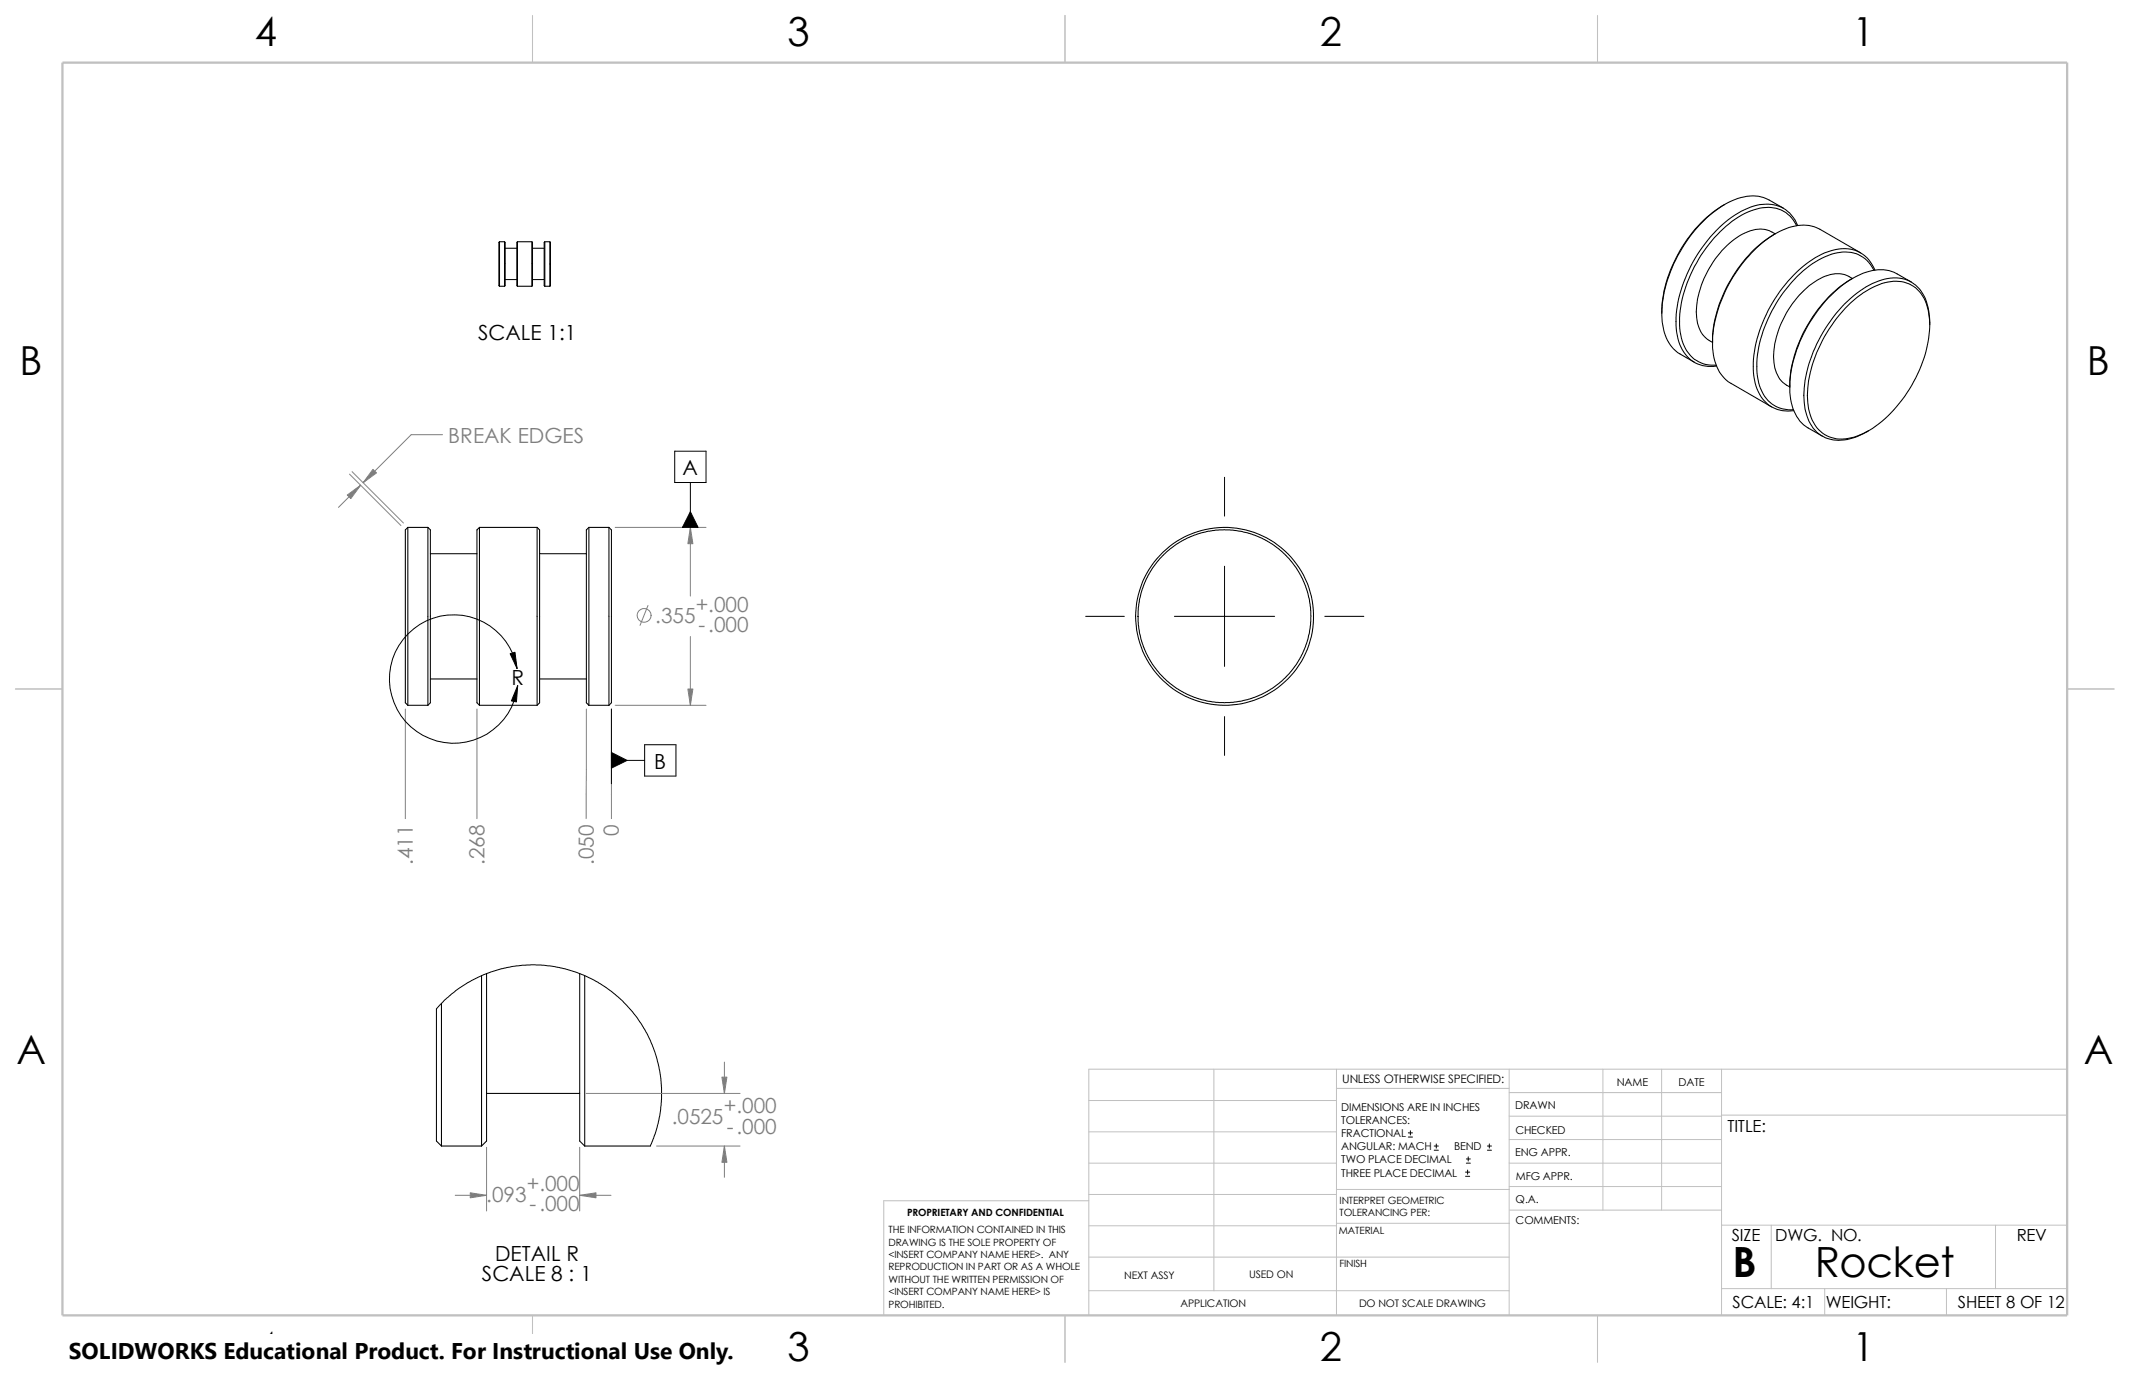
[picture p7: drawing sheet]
<svg xmlns="http://www.w3.org/2000/svg" width="432mm" height="279mm" viewBox="0 0 432 279" stroke-linecap="round" stroke-linejoin="round" font-family="sans-serif">
<g fill="none" stroke="#c0c0c0" stroke-width=".2">
<path d="M246.1 216.8v44.9M270.9 216.8v49.9M305.9 216.8v49.9M325 216.8v28.6M336.8 216.8v28.6M349 216.8v49.9M419.1 216.8h-198.4v49.9M220.7 223.1h50.2M220.7 235.8h50.2M220.7 229.5h50.2M270.9 220.7h35M305.9 235.8h43.1"/>
<path d="M305.9 221.5h43.1M305.9 226.3h43.1M305.9 231.1h43.1M349 226.1h70.1M220.7 243.5h-41.5v23.2M220.7 254.9h85.2M220.7 242.2h50.2M220.7 248.5h50.2M270.9 241.2h35.1M270.9 248h35.1M305.9 240.6h43.1M306 245.4h43"/>
<path d="M349 248.4h70.1M359.1 248.4v12.9M404.5 248.4v12.9M220.7 261.7h85.2M349 261.3h70.1M369.9 261.3v5.4M394.6 261.3v5.4"/>
</g>
<path d="M107.9 3.1v9.6M215.9 3.1v9.6M323.8 3.1v9.6M3.1 139.7h9.6M419.1 139.7h9.5M107.9 266.7v9.5M215.9 266.7v9.5M323.8 266.7v9.5" fill="none" stroke="#c0c0c0" stroke-width=".21"/>
<path d="M12.7 12.7h406.4v254h-406.4z" fill="none" stroke="#c0c0c0" stroke-width=".47"/>
<g fill="none" stroke="#000" stroke-width=".21">
<path d="M101.3 49l-.2 .1v8.8l.2 .1M101.3 58h1M101.3 49h1M101.3 49v9M102.3 49v9M102.3 49l.1 .1v8.8l-.1 .1M102.4 56.7h2.4M102.4 50.3h2.4M104.9 49l-.1 .1v8.8l.1 .1M104.9 58h2.9M104.9 49h2.9M104.9 49v9"/>
<path d="M107.8 49v9M107.8 49l.1 .1v8.8l-.1 .1M107.9 56.7h2.4M107.9 50.3h2.4M110.4 49l-.1 .1v8.8l.1 .1M110.4 58h1.1M110.4 49h1.1M110.4 49v9M111.5 49v9M111.5 49l.1 .1v8.8l-.1 .1M349.6 41.4a27.2 27.2 0 0 0-12.7 22.1M359.9 47.4a5.9 5.9 0 0 0-6.6 .1 19.5 19.5 0 0 0-9.4 16.3 5.8 5.8 0 0 0 3.3 5.6"/>
<path d="M359.9 47.4a27.6 27.6 0 0 0-12.6 19l-.1 3.1M361.5 42.2l-2.9-1.6a8.1 8.1 0 0 0-7.5 .1 26.6 26.6 0 0 0-12.8 15.3 18.5 18.5 0 0 0-.7 11.9 7 7 0 0 0 3 3.9l2.9 1.6M364.2 45.8a6.4 6.4 0 0 0-8-3.4 19 19 0 0 0-9.8 7.2 25.9 25.9 0 0 0-5.9 17 7.8 7.8 0 0 0 3.9 6.8l1.5 .5 2 .1M364.4 45.7a6.7 6.7 0 0 0-8.2-4.1 20.5 20.5 0 0 0-11.1 8.5 26.5 26.5 0 0 0-5.3 16.5 8.1 8.1 0 0 0 4.3 7.2l2.1 .5 1.8-.1M375.5 56.5a5.9 5.9 0 0 0-6.6 0 19.7 19.7 0 0 0-9.1 13.2 9.1 9.1 0 0 0 1.3 7.5l1.1 .9 .6 .3M375.6 56.4a27.3 27.3 0 0 0-12.3 17.5l-.5 3.1v1.5M377.2 51.3l-8.3-4.8a8.1 8.1 0 0 0-7.5 .2 25.8 25.8 0 0 0-11.8 12.7 20.8 20.8 0 0 0-2 13.8 7.4 7.4 0 0 0 3.3 4.5l8.3 4.8M379.9 54.8a6.5 6.5 0 0 0-8.1-3.4 20 20 0 0 0-10.3 7.9 25.8 25.8 0 0 0-5.3 16.3 7.8 7.8 0 0 0 4.3 7l2.1 .5h1M380.1 54.8a6.8 6.8 0 0 0-8.9-4 21.8 21.8 0 0 0-10.9 9.1 26.1 26.1 0 0 0-4.8 15.8 8.3 8.3 0 0 0 3.8 6.9 6.9 6.9 0 0 0 4.3 .7M387.5 57.2l-2.9-1.7a8.4 8.4 0 0 0-8.2 .5 26.1 26.1 0 0 0-11.1 12.5 21.7 21.7 0 0 0-2.2 13.1 7.8 7.8 0 0 0 3.5 5.2l2.8 1.6M375.2 61.4a14.7 14.7 0 0 1 9.2-4.4 6.5 6.5 0 0 1 6.5 5.8 21.8 21.8 0 0 1-2.5 13.8 25.5 25.5 0 0 1-10.7 11.3 8.1 8.1 0 0 1-7.8 .2 8.4 8.4 0 0 1-3.5-7.2 26.3 26.3 0 0 1 5.9-16.3zM391.2 65.9a10.5 10.5 0 0 0-2.8-8.1 7.5 7.5 0 0 0-8.2-.6 24.7 24.7 0 0 0-11.5 11.7 23 23 0 0 0-2.8 14.1 7.2 7.2 0 0 0 4.7 5.9 9.9 9.9 0 0 0 8.2-1.6"/>
<path d="M82.7 106.9l-.5 .5v35.1l.5 .5M82.7 106.9h4M82.7 106.9v36.1M86.7 106.9l.5 .5v35.1l-.5 .5M86.7 106.9v36.1M87.2 112.3h9.5M97.2 106.9l-.5 .5v35.1l.5 .5M97.2 106.9h11.7M97.2 106.9v36.1M108.9 106.9v36.1M108.9 106.9l.5 .5v35.1l-.5 .5M109.4 112.3h9.5"/>
<path d="M119.4 106.9l-.5 .5v35.1l.5 .5M119.4 106.9h4M119.4 106.9v36.1M123.4 106.9v36.1M123.4 106.9l.6 .5v35.1l-.6 .5M87.2 137.7h9.5M109.4 137.7h9.5M82.7 143h4M97.2 143h11.7M119.4 143h4M97.6 197.8v34.6M98.6 197.4v34l-1 1"/>
<path d="M117.5 197.4v34l1 1M118.5 197.8v34.6M88.5 204.6v26.8l1 1M89.5 203.5v28.9M89.5 232.4h8.1M98.6 221.7h18.9M118.5 232.4h13.3"/>
<circle cx="248.2" cy="125" r="17.5"/>
<circle cx="248.3" cy="125" r="18"/>
</g>
<g fill="none" stroke="#000" stroke-width=".2">
<path d="M136.8 91.5h6.3v6.3h-6.3zM140 97.8v9.1M248.2 96.8v7.8M248.2 114.8v20.3M104.8 135.6a13 13 0 0 0-19.8-8.9 13 13 0 0 0-.5 21.7 13 13 0 0 0 20.2-7.9l.2-1.5M220.1 125h7.8M238.1 125h20.3M268.6 125h7.9M124 154.2h6.7M124 143.8v15.1M130.7 151h6.3v6.4h-6.3zM248.2 145.3v7.9"/>
<path d="M88.5 204.6l1.7-1.9 1.3-1.1 3.3-2.3 2.3-1.2 2.3-1 2.2-.7 2.3-.4 2-.3 2.6-.1 4 .4 2 .4 2.5 .8 2.7 1.2 2 1.1 2.2 1.5 2.2 1.8 3 3.5 2.3 3.7 .8 1.8 .9 2.7 .9 4.3 .1 1.7-.1 3.5-.3 2.3-.5 2.3-1.4 3.8M285.5 230.5h.8M285.5 229.7h.8M285.9 229.3v.8M290.7 233.2h.9M290.7 232.4h.9M291.2 231.9v.9M297.1 238.5h.8M297.1 237.7h.8M297.3 235.8h.8M297.3 235h.8M297.5 237.2v.9"/>
<path d="M297.6 234.6v.8M301.5 233.2h.8M301.5 232.4h.8M301.9 231.9v.9"/>
</g>
<g fill="none" stroke="#808080" stroke-width=".2">
<path d="M70.9 96.1l10.4 10.5M71.4 95.6l10.4 10.4M73.1 98.4l-4.5 4.5M89.7 88.1h-6.3l-9.8 9.8M124.7 106.9h18.4M140 106.9v14M131.4 122.8l-1.6 4M140 129.1v13.9M82.2 143.8v22.2M96.7 143.8v22.2M118.9 143.8l-.1 22.2M124 143.8v22.2"/>
<path d="M124.7 143h18.4M146.9 215.3v6.4M98.6 232.6v12.9M117.5 232.6v12.9M118.8 221.7h31.2M133.1 232.4h16.9M146.9 232.4v6.3M92.3 242.4h6.3M117.5 242.4h6.4"/>
<circle cx="130.6" cy="124.8" r="1.4"/>
</g>
<g fill="#808080" stroke="#808080" stroke-width=".2">
<path d="M140 106.9l.5 3.3h-1.1z"/>
<path d="M139.4 139.7h1.1l-.5 3.3z"/>
<path d="M75.6 95.2l.7 .7-2.7 2z"/>
<path d="M70.4 100.4l2.7-2-2 2.7z"/>
<path d="M117.5 242.4l3.3-.5v1z"/>
<path d="M95.3 241.9l3.3 .5-3.3 .5z"/>
<path d="M146.3 218.4h1.1l-.5 3.3z"/>
<path d="M146.9 232.4l.5 3.3h-1.1z"/>
</g>
<path d="M140 103.8l1.5 3.1h-3.2zM103.4 132.5l1-.3 .4 3.4zM104.9 139l-.2 3.3-1-.2zM124 152.6l3.1 1.6-3.1 1.5z" fill="#000" stroke="#000" stroke-width=".2"/>
<path d="M14 270.6h135.1v8.8h-135.1z" fill="#fff"/>
<g font-size="8.5">
<text x="351.2" y="259">B</text>
<text x="367.9" y="258.8">Rocket</text>
</g>
<g font-size="8.1">
<text x="51.7" y="9.3">4</text>
<text x="159.6" y="9.3">3</text>
<text x="267.6" y="9.3">2</text>
<text x="375.5" y="9.3">1</text>
<text x="4" y="75.9">B</text>
<text x="423.1" y="75.9">B</text>
<text x="3.3" y="215.6">A</text>
<text x="422.4" y="215.6">A</text>
<text x="51.7" y="276">4</text>
<text x="159.6" y="276">3</text>
<text x="267.6" y="276">2</text>
<text x="375.5" y="276">1</text>
</g>
<text font-size="4.6" x="14" y="275.6">SOLIDWORKS Educational Product. For Instructional Use Only.</text>
<g font-size="4.2">
<text x="96.9" y="68.9">SCALE 1:1</text>
<text x="138.4" y="96.3">A</text>
<text x="103.7" y="138.9">R</text>
<text x="132.6" y="155.8">B</text>
<text x="100.4" y="255.7">DETAIL R</text>
<text x="97.7" y="259.8">SCALE 8 : 1</text>
</g>
<g font-size="4.2" fill="#808080">
<text x="90.9" y="89.8">BREAK EDGES</text>
<text x="141.1" y="124.1">+.000</text>
<text x="132.8" y="126.4">.355</text>
<text x="141.6" y="128.2">-.000</text>
<text x="125.4" y="169.5" transform="rotate(-90 125.4 169.5)">0</text>
<text x="83.7" y="175.3" transform="rotate(-90 83.7 175.3)">.411</text>
<text x="98.2" y="175.3" transform="rotate(-90 98.2 175.3)">.268</text>
<text x="120.4" y="175.3" transform="rotate(-90 120.4 175.3)">.050</text>
<text x="136.2" y="228">.0525</text>
<text x="146.7" y="225.7">+.000</text>
<text x="147.3" y="229.8">-.000</text>
<text x="98.6" y="243.8">.093</text>
<text x="106.8" y="241.5">+.000</text>
<text x="107.4" y="245.6">-.000</text>
</g>
<g font-size="3.4">
<text x="350.2" y="229.5">TITLE:</text>
<text x="351.1" y="251.6">SIZE</text>
<text x="359.9" y="251.6">DWG. NO.</text>
<text x="408.9" y="251.7">REV</text>
<text x="351.2" y="265.2">SCALE: 4:1</text>
<text x="370.1" y="265.3">WEIGHT:</text>
<text x="396.9" y="265.2">SHEET 8 OF 12</text>
</g>
<text font-size="2.4" x="272.1" y="219.7">UNLESS OTHERWISE SPECIFIED:</text>
<g font-size="2.2">
<text x="327.8" y="220.2">NAME</text>
<text x="340.3" y="220.2">DATE</text>
<text x="271.9" y="225.3">DIMENSIONS ARE IN INCHES</text>
<text x="271.9" y="227.9">TOLERANCES:</text>
<text x="307.2" y="225">DRAWN</text>
<text x="271.9" y="230.6">FRACTIONAL</text>
<text x="271.9" y="233.3">ANGULAR: MACH</text>
<text x="294.8" y="233.3">BEND</text>
<text x="307.2" y="229.8">CHECKED</text>
<text x="271.9" y="235.9">TWO PLACE DECIMAL</text>
<text x="271.9" y="238.5">THREE PLACE DECIMAL</text>
<text x="307.2" y="234.5">ENG APPR.</text>
<text x="307.3" y="239.2">MFG APPR.</text>
<text x="307.3" y="244">Q.A.</text>
<text x="307.3" y="248.2">COMMENTS:</text>
</g>
<g font-size="2.1">
<text x="227.9" y="259.2">NEXT ASSY</text>
<text x="253.2" y="259.2">USED ON</text>
<text x="239.3" y="265">APPLICATION</text>
<text x="275.5" y="265.1">DO NOT SCALE DRAWING</text>
</g>
<g font-size="2">
<text x="271.6" y="244.1">INTERPRET GEOMETRIC</text>
<text x="180.1" y="250">THE INFORMATION CONTAINED IN THIS</text>
<text x="183.9" y="246.5">PROPRIETARY AND CONFIDENTIAL</text>
<text x="271.4" y="250.1">MATERIAL</text>
<text x="271.6" y="246.6">TOLERANCING PER:</text>
<text x="180.1" y="252.6">DRAWING IS THE SOLE PROPERTY OF</text>
<text x="180.1" y="255.1">&lt;INSERT COMPANY NAME HERE&gt;. ANY</text>
<text x="180.1" y="257.6">REPRODUCTION IN PART OR AS A WHOLE</text>
<text x="271.5" y="257">FINISH</text>
<text x="180.1" y="260.1">WITHOUT THE WRITTEN PERMISSION OF</text>
<text x="180.1" y="262.6">&lt;INSERT COMPANY NAME HERE&gt; IS</text>
<text x="180.1" y="265.2">PROHIBITED.</text>
</g>
</svg>
